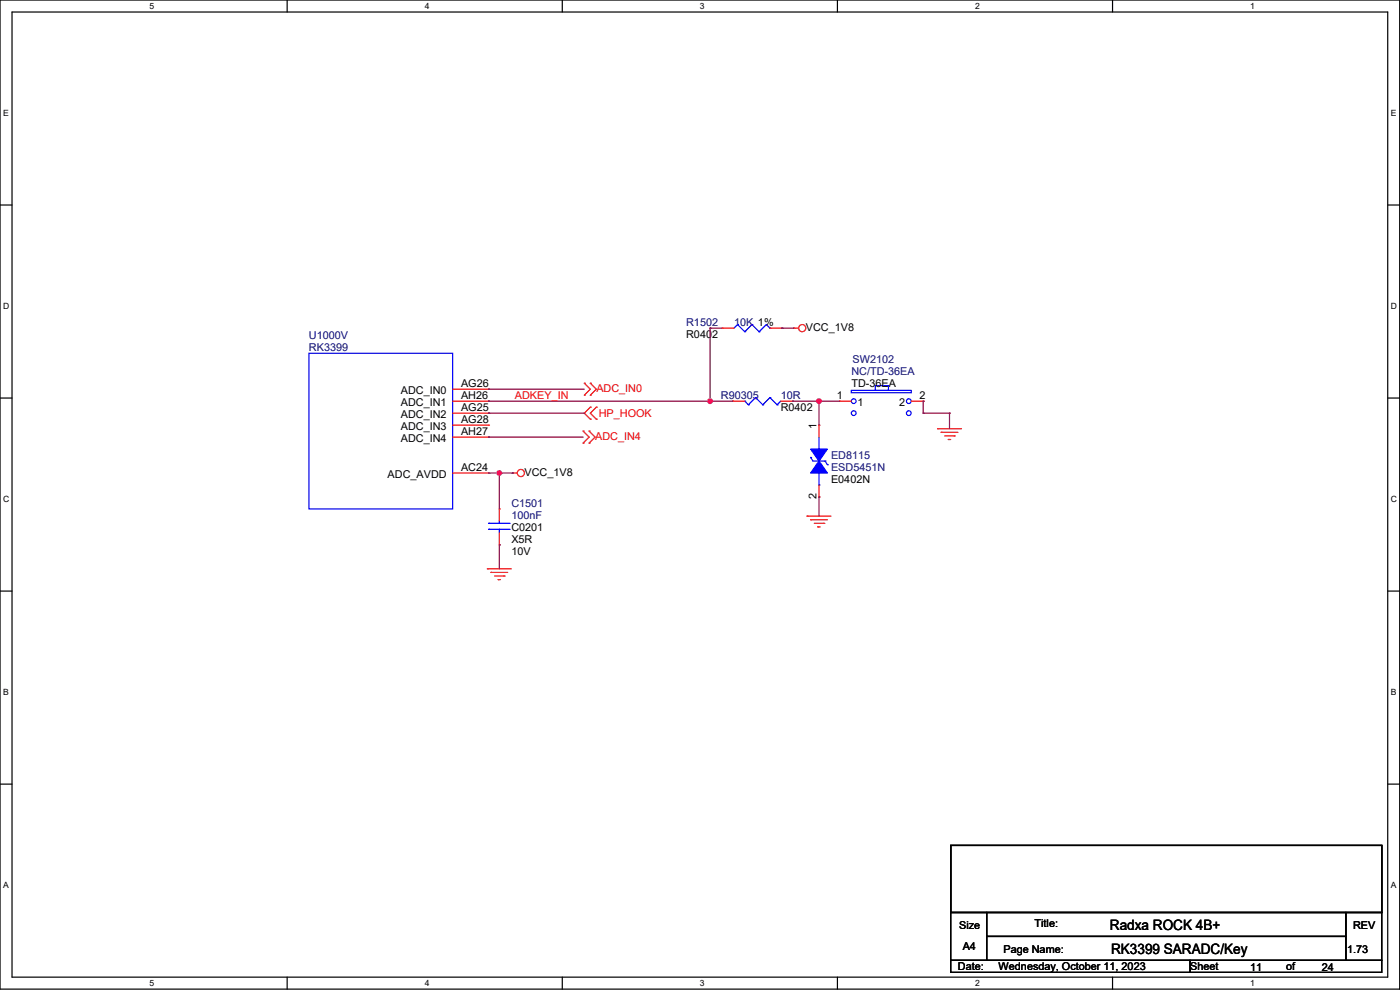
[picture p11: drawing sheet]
<svg xmlns="http://www.w3.org/2000/svg" width="297mm" height="210mm" viewBox="0 0 297 210" stroke-linecap="round" stroke-linejoin="round" font-family="sans-serif">
<path d="M0 0h296.9v209.8h-296.9zM2.6 2.6h291.8v204.7h-291.8z" fill="none" stroke="#000" stroke-width=".25"/>
<g fill="#fff">
<path d="M31.7 .3h1v2h-1z"/>
<path d="M31.7 207.5h1v2.1h-1z"/>
</g>
<path d="M60.9 0v2.6M60.9 207.3v2.5" fill="none" stroke="#000" stroke-width=".25"/>
<g fill="#fff">
<path d="M90.1 .3h1v2h-1z"/>
<path d="M90.1 207.5h1v2.1h-1z"/>
</g>
<path d="M119.3 0v2.6M119.3 207.3v2.5" fill="none" stroke="#000" stroke-width=".25"/>
<g fill="#fff">
<path d="M148.5 .3h1v2h-1z"/>
<path d="M148.5 207.5h1v2.1h-1z"/>
</g>
<path d="M177.7 0v2.6M177.7 207.3v2.5" fill="none" stroke="#000" stroke-width=".25"/>
<g fill="#fff">
<path d="M206.8 .3h1v2h-1z"/>
<path d="M206.8 207.5h1v2.1h-1z"/>
</g>
<path d="M236 0v2.6M236 207.3v2.5" fill="none" stroke="#000" stroke-width=".25"/>
<g fill="#fff">
<path d="M265.2 .3h1v2h-1z"/>
<path d="M265.2 207.5h1v2.1h-1z"/>
<path d="M.6 23h1.3v2.1h-1.3z"/>
<path d="M295 23h1.2v2.1h-1.2z"/>
<path d="M.6 64h1.4v2h-1.4z"/>
<path d="M295 64h1.3v2h-1.3z"/>
</g>
<path d="M0 43.5h2.6M294.4 43.5h2.5" fill="none" stroke="#000" stroke-width=".25"/>
<g fill="#fff">
<path d="M.6 104.9h1.4v2h-1.4z"/>
<path d="M295 104.9h1.3v2h-1.3z"/>
</g>
<path d="M0 84.4h2.6M294.4 84.4h2.5" fill="none" stroke="#000" stroke-width=".25"/>
<g fill="#fff">
<path d="M.6 145.8h1.3v2.1h-1.3z"/>
<path d="M295 145.8h1.2v2.1h-1.2z"/>
</g>
<path d="M0 125.4h2.6M294.4 125.4h2.5" fill="none" stroke="#000" stroke-width=".25"/>
<g fill="#fff">
<path d="M.6 186.8h1.3v2h-1.3z"/>
<path d="M295 186.8h1.2v2h-1.2z"/>
</g>
<path d="M0 166.3h2.6M201.7 179.3h91.4v14.3h-91.4zM294.4 166.3h2.5M201.7 193.6h7.6v10.1h-7.6zM209.3 193.6h76.2v5h-76.2zM209.3 198.6h76.2v5.1h-76.2zM285.5 193.6h7.6v10.1h-7.6zM201.7 203.7h50.8v2.6h-50.8zM252.5 203.7h40.6v2.6h-40.6z" fill="none" stroke="#000" stroke-width=".25"/>
<g fill="none" stroke="#f00" stroke-width=".25">
<path d="M153.2 69.6h.1M153.2 69.6h2.5M163.3 69.6h2.6M165.9 69.6h.1M168.4 69.6h.1M168.4 69.6h1M96 82.6h7.6M96 85.1h7.6M96 87.6h7.6M96 90.2h7.6M96 92.7h7.6M103.6 82.6h.1"/>
<path d="M103.6 85.1h.1M103.6 87.6h.1M103.6 90.2h.1M103.6 92.7h.1M155.5 85.1h.1M155.5 85.1h2.5M165.6 85.1h2.6M168.2 85.1h.1M173.7 90.2h.1M173.7 90.2v2.5M178.1 85.1h.1M178.1 85.1h2.5"/>
<path d="M193.3 85.1h2.5M195.8 85.1h.1M198.9 90.9h.1M198.9 90.9h5.1M199.7 91.7h.1M199.7 91.7h3.5M200.4 92.5h2M201.2 93.2h.1M201.2 93.2h.5M202.4 92.5h.1M96 100.3h7.6M103.6 100.3h.1"/>
<path d="M105.9 108h.1M105.9 115.6h.1M105.9 108v2.5M105.9 113v2.6M108.7 100.3h.1M108.7 100.3h1M171.2 109.5h.1M171.2 109.5h5.1M172 110.2h.1M172 110.2h3.5M172.7 111h2.1M173.5 111.8h.1"/>
<path d="M173.5 111.8h.5M173.7 105.4h.1M173.7 102.9v2.5M174.8 111h.1M103.4 120.7h.1M103.4 120.7h5.1M104.2 121.4h.1M104.2 121.4h3.5M104.9 122.2h2M105.7 122.9h.1M105.7 122.9h.5M106.9 122.2h.1"/>
<circle cx="170.2" cy="69.6" r=".76"/>
<circle cx="110.5" cy="100.3" r=".76"/>
</g>
<g fill="none" stroke="#d50000" stroke-width=".25">
<path d="M123.7 94h.1M123.7 91.5h.1M123.7 91.5l1.3 1.2-1.3 1.3M124 83.8h.1M124 81.3h.1M124 81.3l1.2 1.3-1.2 1.2M125 94h.1M125 91.5h.1M125 91.5l1.2 1.2-1.2 1.3M125.2 83.8h.1M125.2 81.3h.1M125.2 86.4h.1"/>
<path d="M125.2 88.9h.1M125.2 81.3l1.3 1.3-1.3 1.2M125.2 86.4l-1.2 1.2 1.2 1.3M126.5 88.9h.1M126.5 86.4h.1M126.5 86.4l-1.3 1.2 1.3 1.3"/>
</g>
<g fill="none" stroke="#00f" stroke-width=".25">
<path d="M65.5 74.9h30.5v33.1h-30.5zM156.5 68.8h.1M156.5 68.8l-.8 .8M156.5 68.8l1.5 1.6M158 70.4h.1M159.5 68.8h.1M159.5 68.8l-1.5 1.6M159.5 68.8l1.5 1.6M161 70.4h.1M162.6 68.8h.1M162.6 68.8l-1.6 1.6M162.6 68.8l.7 .8"/>
<path d="M163.3 69.6h.1M158 85.1h.1M158 85.1l.8 .8M158.8 85.9h.1M160.3 84.3h.1M160.3 84.3l1.5 1.6M160.3 84.3l-1.5 1.6M161.8 85.9h.1M163.3 84.3h.1M163.3 84.3l1.6 1.6M163.3 84.3l-1.5 1.6M164.9 85.9h.1"/>
<path d="M165.6 85.1l-.7 .8M172 97h.1M172 97l.5 .8h2.5M173.7 95.3h.1M173.7 92.7v2.6M175 97.8h.1M175 97.8l.5 .8M175.5 98.6h.1M180.6 82.8h12.7v.5h-12.7zM185.7 81.8h2.8v1h-2.8zM103.6 112.3h.1M103.6 111h.1"/>
<path d="M103.6 112.3h4.6M103.6 111h4.6M105.9 111h.1M105.9 112.3h.1M105.9 110.5v.5M105.9 112.3v.7M173.7 102.9h.1M173.7 100.3v2.6"/>
<circle cx="181.1" cy="85.1" r=".5"/>
<circle cx="181.1" cy="87.6" r=".5"/>
<circle cx="192.8" cy="87.6" r=".5"/>
<circle cx="192.8" cy="85.1" r=".5"/>
</g>
<g fill="#00f" stroke="#00f" stroke-width=".25">
<path d="M172 95.3h3.5l-1.8 2.5z" fill-rule="evenodd"/>
<path d="M173.7 97.8l1.8 2.5h-3.5z" fill-rule="evenodd"/>
</g>
<g fill="none" stroke="#800040" stroke-width=".25">
<path d="M150.6 69.6h.1M150.6 69.6h2.6M150.6 69.6v15.5M165.9 69.6h.1M165.9 69.6h2.5M103.6 85.1h.1M103.6 82.6h.1M103.6 87.6h.1M103.6 92.7h.1M103.6 85.1h51.9M103.6 82.6h20.4M103.6 87.6h20.4"/>
<path d="M103.6 92.7h20.1M150.6 85.1h.1M168.2 85.1h.1M168.2 85.1h9.9M173.7 85.1h.1M173.7 85.1v5.1M195.8 85.1h.1M195.8 87.6h.1M195.8 85.1v2.5M195.8 87.6h5.6M201.4 87.6h.1M201.4 87.6v3.3"/>
<path d="M103.6 100.3h5.1M105.9 100.3h.1M105.9 115.6h.1M105.9 100.3v7.7M105.9 115.6v5.1M108.7 100.3h.1M173.7 105.4h.1M173.7 105.4v4.1"/>
</g>
<g fill="#f0f" stroke="#f0f" stroke-width=".25">
<circle cx="105.9" cy="100.3" r=".5"/>
<circle cx="173.7" cy="85.1" r=".5"/>
<circle cx="150.6" cy="85.1" r=".5"/>
</g>
<g font-size="3">
<text x="235.5" y="197.3">Radxa ROCK 4B+</text>
<text x="235.7" y="202.4">RK3399 SARADC/Key</text>
</g>
<g font-size="2.3" fill="#000080">
<text x="65.5" y="71.9">U1000V</text>
<text x="145.6" y="69.1">R1502</text>
<text x="155.7" y="69.1">10K 1%</text>
<text x="65.5" y="74.5">RK3399</text>
<text x="180.9" y="77">SW2102</text>
<text x="180.6" y="79.5">NC/TD-36EA</text>
<text x="152.9" y="84.6">R90305</text>
<text x="165.6" y="84.6">10R</text>
<text x="176.3" y="97.3">ED8115</text>
<text x="176.3" y="99.9">ESD5451N</text>
<text x="108.5" y="107.5">C1501</text>
<text x="108.5" y="110">100nF</text>
</g>
<g font-size="2.3">
<text x="145.6" y="71.7">R0402</text>
<text x="171" y="70.1">VCC_1V8</text>
<text x="85" y="83.6">ADC_IN0</text>
<text x="97.8" y="82">AG26</text>
<text x="180.6" y="82.1">TD-36EA</text>
<text x="85" y="86.1">ADC_IN1</text>
<text x="85" y="88.7">ADC_IN2</text>
<text x="97.8" y="84.6">AH26</text>
<text x="97.8" y="87.1">AG25</text>
<text x="97.8" y="89.7">AG28</text>
<text x="165.6" y="87.2">R0402</text>
<text x="177.6" y="84.6">1</text>
<text x="181.9" y="86.1">1</text>
<text x="190.8" y="86.1">2</text>
<text x="195.1" y="84.6">2</text>
<text x="85" y="91.2">ADC_IN3</text>
<text x="85" y="93.7">ADC_IN4</text>
<text x="97.8" y="92.2">AH27</text>
<text x="173.2" y="90.9" transform="rotate(-90 173.2 90.9)">1</text>
<text x="82.2" y="101.4">ADC_AVDD</text>
<text x="97.8" y="99.8">AC24</text>
<text x="111.3" y="100.9">VCC_1V8</text>
<text x="173.2" y="105.9" transform="rotate(-90 173.2 105.9)">2</text>
<text x="176.3" y="102.4">E0402N</text>
<text x="108.5" y="112.6">C0201</text>
<text x="108.5" y="115.1">X5R</text>
<text x="108.5" y="117.6">10V</text>
<text x="203.5" y="197.1">Size</text>
<text x="219.5" y="196.6">Title:</text>
<text x="287" y="197.1">REV</text>
<text x="204.2" y="201.5">A4</text>
<text x="212.9" y="202.2">Page Name:</text>
<text x="285.8" y="202.2">1.73</text>
<text x="203.2" y="205.8">Date:</text>
<text x="211.9" y="205.8">Wednesday, October 11, 2023</text>
<text x="252.5" y="205.8">Sheet</text>
<text x="265.2" y="206">11</text>
<text x="272.8" y="205.8">of</text>
<text x="280.4" y="206">24</text>
</g>
<g font-size="2.3" fill="#d50000">
<text x="126.5" y="83.1">ADC_IN0</text>
<text x="127" y="88.4">HP_HOOK</text>
<text x="126.3" y="93.2">ADC_IN4</text>
</g>
<text font-size="2.3" fill="#f00" x="109.2" y="84.5">ADKEY_IN</text>
<g font-size="1.8">
<text x="31.7" y="1.9">5</text>
<text x="90.1" y="1.9">4</text>
<text x="148.5" y="1.9">3</text>
<text x="206.8" y="1.9">2</text>
<text x="265.2" y="1.9">1</text>
<text x=".6" y="24.7">E</text>
<text x="295" y="24.7">E</text>
<text x=".6" y="65.6">D</text>
<text x="295" y="65.6">D</text>
<text x=".6" y="106.5">C</text>
<text x="295" y="106.5">C</text>
<text x=".6" y="147.5">B</text>
<text x="295" y="147.5">B</text>
<text x=".6" y="188.4">A</text>
<text x="295" y="188.4">A</text>
<text x="31.7" y="209.2">5</text>
<text x="90.1" y="209.2">4</text>
<text x="148.5" y="209.2">3</text>
<text x="206.8" y="209.2">2</text>
<text x="265.2" y="209.2">1</text>
</g>
</svg>
